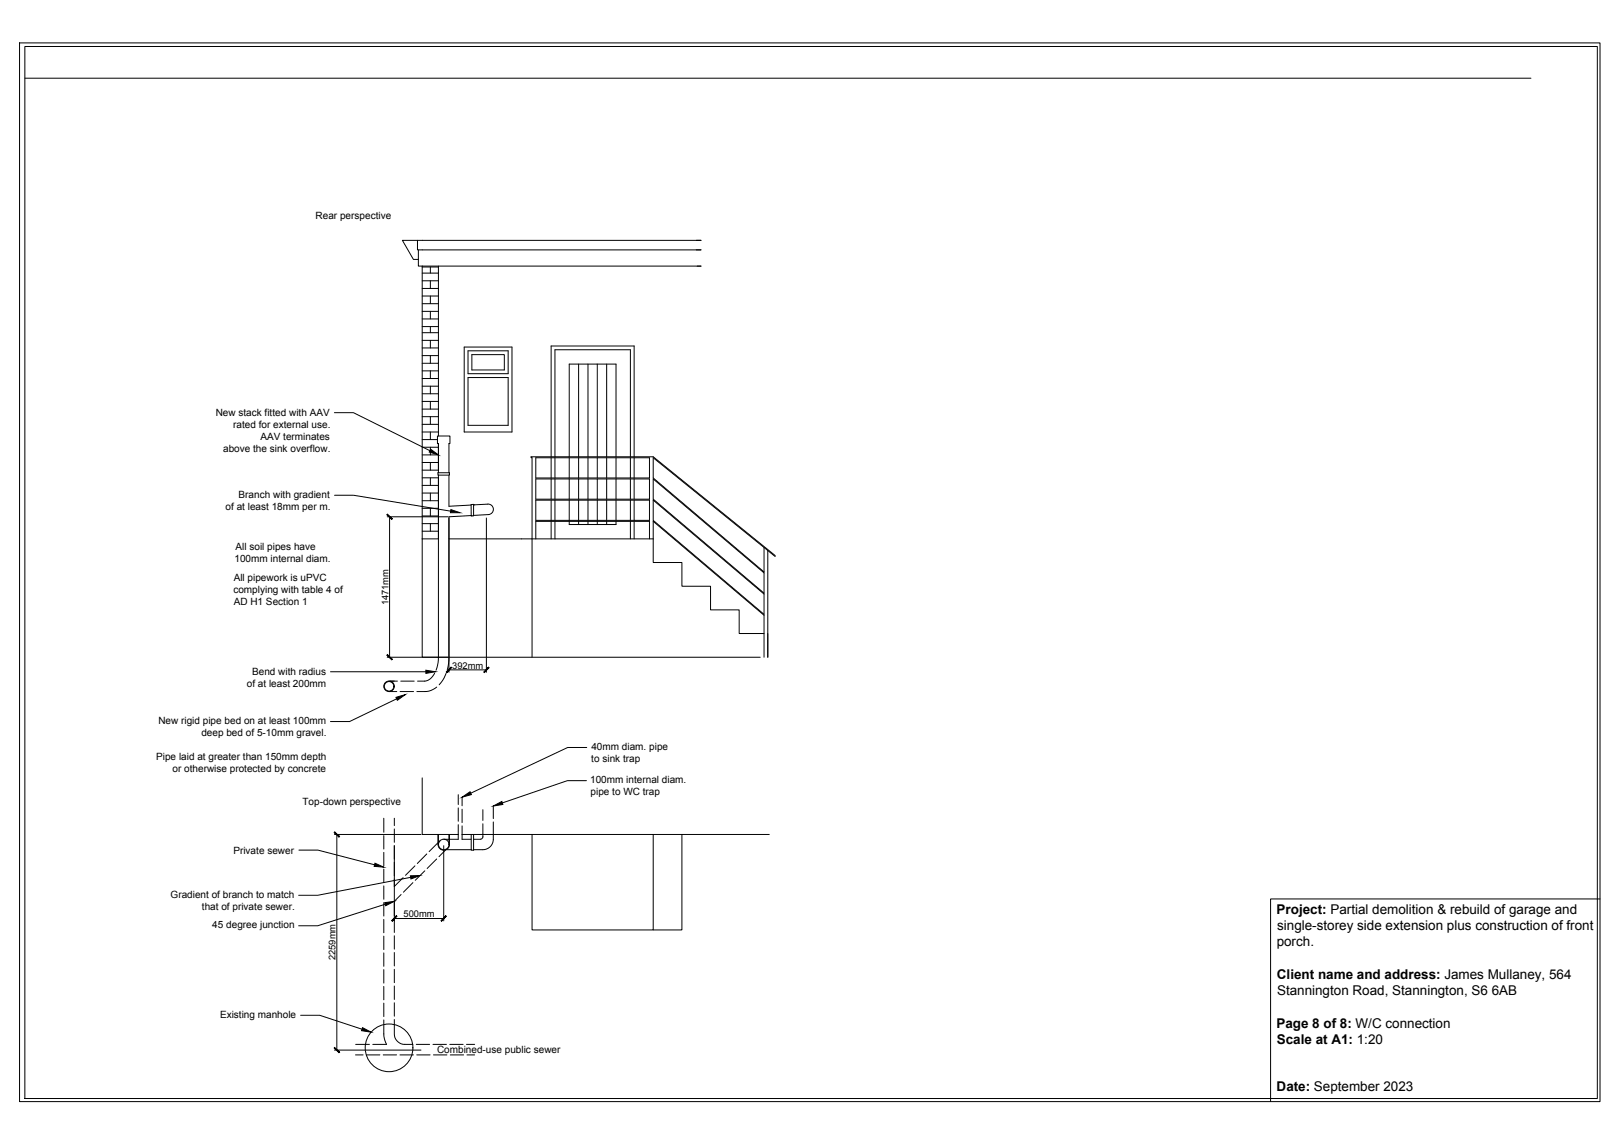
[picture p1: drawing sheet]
<svg xmlns="http://www.w3.org/2000/svg" width="841mm" height="594mm" viewBox="0 0 841 594" stroke-linecap="round" stroke-linejoin="round" font-family="sans-serif">
<!-- layer: 0 -->
<g fill="none" stroke="#000" stroke-width=".52">
<path d="M10 22h821v550h-821zM13 24h816v546h-816zM13 41h782M217 125h-8l6 10h2M217 130v8h147M219 125h-2v5h2M219 139h9M223 139v3M228 138v88M361 125h3M361 130h3M219 158h9"/>
<path d="M219 154h9M219 150h9M219 146h9M219 142h9M223 146v4M223 154v4M219 177h9M219 173h9M219 170h9M219 166h9M219 162h9M223 162v4"/>
<path d="M223 170v3M223 177v4M219 197h9M219 193h9M219 189h9M219 185h9M219 181h9M223 185v4M223 193v4M241 180h25v44h-25zM243 182h21v12h-21zM243 196h21v25h-21z"/>
<path d="M245 184h17v8h-17zM300 189v48M305 189v48M310 189v48M315 189v48M174 214h10l39 20M219 216h9M219 212h9M219 208h9M219 204h9M219 201h9M223 201v3"/>
<path d="M223 208v4M223 216v4M219 236h9M219 232h9M219 228h8M219 224h9M219 220h9M223 224v4M223 232v4M278 238h59v10h-59zM286 237v-57h43v57M286 238v10"/>
<path d="M288 237v-55h39v55M288 238v10M296 237v-48h24v48M296 238v10M300 238v10M305 238v10M310 238v10M315 238v10M320 238v10M327 238v10M329 238v10M174 257h10l50 8"/>
<path d="M219 248h9v32h-9v61h176M219 256h9M219 252h9M219 244h9M219 240h9M223 240v4M223 248v4M223 256v4M227 246h6v1h-6zM228 246v-16h-1v-4h7v4h-1v16M228 247v94l-2 7M233 247v16l12-1"/>
<path d="M278 249h59v10h-59zM278 260h59v10h-59zM286 249v10M286 260v10M288 249v10M288 260v10M296 249v10M296 260v10M300 249v10M300 260v10M305 249v10M305 260v10"/>
<path d="M310 249v10M310 260v10M315 249v10M315 260v10M320 249v10M320 260v10M327 249v10M327 260v10M329 249v10M329 260v10M339 249l58 48v11l-58-49zM339 260l58 48v11l-58-49z"/>
<path d="M201 268h31M202 268v73M219 276h9M219 272h9M219 268h9M219 264h9M219 260h9M223 264v4M223 272v4M233 280h106M245 262h1v6h-1zM245 268h.1"/>
<path d="M245 268h-12v81M246 262h7a2.7 2.7 0 0 1 3 2 2.7 2.7 0 0 1-2 3l-8 1M246 262h.1M253 269v80M278 280v-9h59v9M286 271v9M288 271v9M296 271v1h24v-1M300 271v1M305 271v1M310 271v1M315 271v1"/>
<path d="M327 271v9M329 271v9M339 280v12h15v12h15v13h15v12h13M339 280v-9l58 49v21M397 284v13l-58-49v-10l63 51M399 286v55v-12M402 289l-63-52h-63v1v103M172 349h49M201 341h31M202 354h4M202 359h4M208 359h7"/>
<path d="M208 354h7M226 350l-2 2-2 1-5 1M227 357l-4 2h-7M232 350l-4 6M233 341l-1 7M233 348h20M206 363l-25 12h-9M305 388h-10l-51 24M219 404v29h19M238 413v5M238 420v6M240 414v4"/>
<path d="M256 419v6M304 405h-9l-34 12M174 433h45M175 433v112M199 425v7M199 434v7M205 425v4M205 430v7M205 439v45M227 433v6a3 3 0 0 0 3 3 3 3 0 0 0 3-3v-6M227 438l-4 4M228 433v6"/>
<path d="M228 437h.1M230 436h3M230 439v39M233 433v6M238 428v8h-5M240 433h159M240 429v7h5M240 420v7M245 433v9h1v-9M251 428l-1 7-4 1M251 420v6M256 427v9a5 5 0 0 1-5 5h-5"/>
<path d="M276 433v50h63v-50M354 433v50h-15M155 441h10l29 8M199 443v7M199 451v7M209 456l-4 4M213 456l-48 9h-10M214 458l-5 5M215 450l-4 5M221 452l-5 5M222 443l-5 5M227 446l-5 5"/>
<path d="M231 441l-3 4M232 441h13M199 460v7M199 469v7M199 477v7M200 470l-35 11h-10M205 477h25M208 465l-3 3M831 467h-171v105M199 486v7M199 495v7M205 486v7"/>
<path d="M205 495v7M199 504v7M199 512v7M205 503v7M205 512v7M156 527h10l22 7M199 530v8l2 4h-7M199 521v7M205 529v8a5 5 0 0 0 5 5h4M205 521v7M174 545h45M185 548h3"/>
<path d="M185 542h7M190 548h7M199 548h7M208 548h7M216 542h7M216 548h7M225 542h7M225 548h7M233 542h7M234 548h7M242 542h4M242 548h4"/>
<circle cx="202" cy="356" r="2.7"/>
<circle cx="202" cy="356" r="2.5"/>
<circle cx="230" cy="439" r="2.7"/>
<circle cx="202" cy="544" r="12"/>
</g>
<!-- layer: A-Walls -->
<path d="M219 138v142M219 125h145M219 130h145" fill="none" stroke="#000" stroke-width=".52"/>
<!-- layer: 0 -->
<g fill="#000" stroke="#000" stroke-width=".52">
<path d="M224 233l4 3-5-1zM234 265l5 1h-5zM221 348l5 1-5 1zM206 362l4-1-4 3zM240 414l4-3 1 2zM256 419l5-3v2zM195 448l4 2h-5zM213 455h5l-5 1zM200 469l5-1-5 2zM188 534l5 2-5-1z"/>
<path d="M201 267l3 2zM201 267l3 2z"/>
<path d="M201 340l3 2zM201 340l3 2z"/>
<path d="M234 346l-2 3zM234 346l-2 3z"/>
<path d="M254 346l-3 3zM254 346v1l-3 2z"/>
<path d="M174 432l2 3v-1zM174 432l2 2z"/>
<path d="M206 476l-2 2zM206 476l-3 2z"/>
<path d="M229 478l2-2zM231 476l-2 2z"/>
<path d="M174 544l2 2zM174 544l2 2z"/>
</g>
<g font-size="7">
<text x="663" y="475">Project: Partial demolition &amp; rebuild of garage and</text>
<text x="663" y="483">single-storey side extension plus construction of front</text>
<text x="663" y="491">porch.</text>
<text x="663" y="508">Client name and address: James Mullaney, 564</text>
<text x="663" y="517">Stannington Road, Stannington, S6 6AB</text>
<text x="663" y="534">Page 8 of 8: W/C connection</text>
<text x="663" y="542">Scale at A1: 1:20</text>
<text x="663" y="567">Date: September 2023</text>
</g>
<g font-size="5.2">
<text x="164" y="114">Rear perspective</text>
<text x="112" y="216">New stack fitted with AAV</text>
<text x="121" y="222">rated for external use.</text>
<text x="135" y="229">AAV terminates</text>
<text x="116" y="235">above the sink overflow.</text>
<text x="124" y="259">Branch with gradient</text>
<text x="117" y="265">of at least 18mm per m.</text>
<text x="122" y="286">All soil pipes have</text>
<text x="122" y="292">100mm internal diam.</text>
<text x="121" y="302">All pipework is uPVC</text>
<text x="121" y="308">complying with table 4 of</text>
<text x="121" y="314">AD H1 Section 1</text>
<text x="131" y="351">Bend with radius</text>
<text x="128" y="357">of at least 200mm</text>
<text x="82" y="376">New rigid pipe bed on at least 100mm</text>
<text x="105" y="382">deep bed of 5-10mm gravel.</text>
<text x="307" y="390">40mm diam. pipe</text>
<text x="81" y="395">Pipe laid at greater than 150mm depth</text>
<text x="307" y="396">to sink trap</text>
<text x="90" y="401">or otherwise protected by concrete</text>
<text x="306" y="407">100mm internal diam.</text>
<text x="307" y="413">pipe to WC trap</text>
<text x="157" y="418">Top-down perspective</text>
<text x="121" y="443">Private sewer</text>
<text x="89" y="466">Gradient of branch to match</text>
<text x="105" y="473">that of private sewer.</text>
<text x="110" y="482">45 degree junction</text>
<text x="114" y="529">Existing manhole</text>
<text x="227" y="547">Combined-use public sewer</text>
</g>
<g font-size="4.8">
<text x="202" y="314" transform="rotate(-90 202 314)">1471mm</text>
<text x="235" y="347">392mm</text>
<text x="209" y="476">500mm</text>
<text x="174" y="499" transform="rotate(-90 174 499)">2259mm</text>
</g>
</svg>
